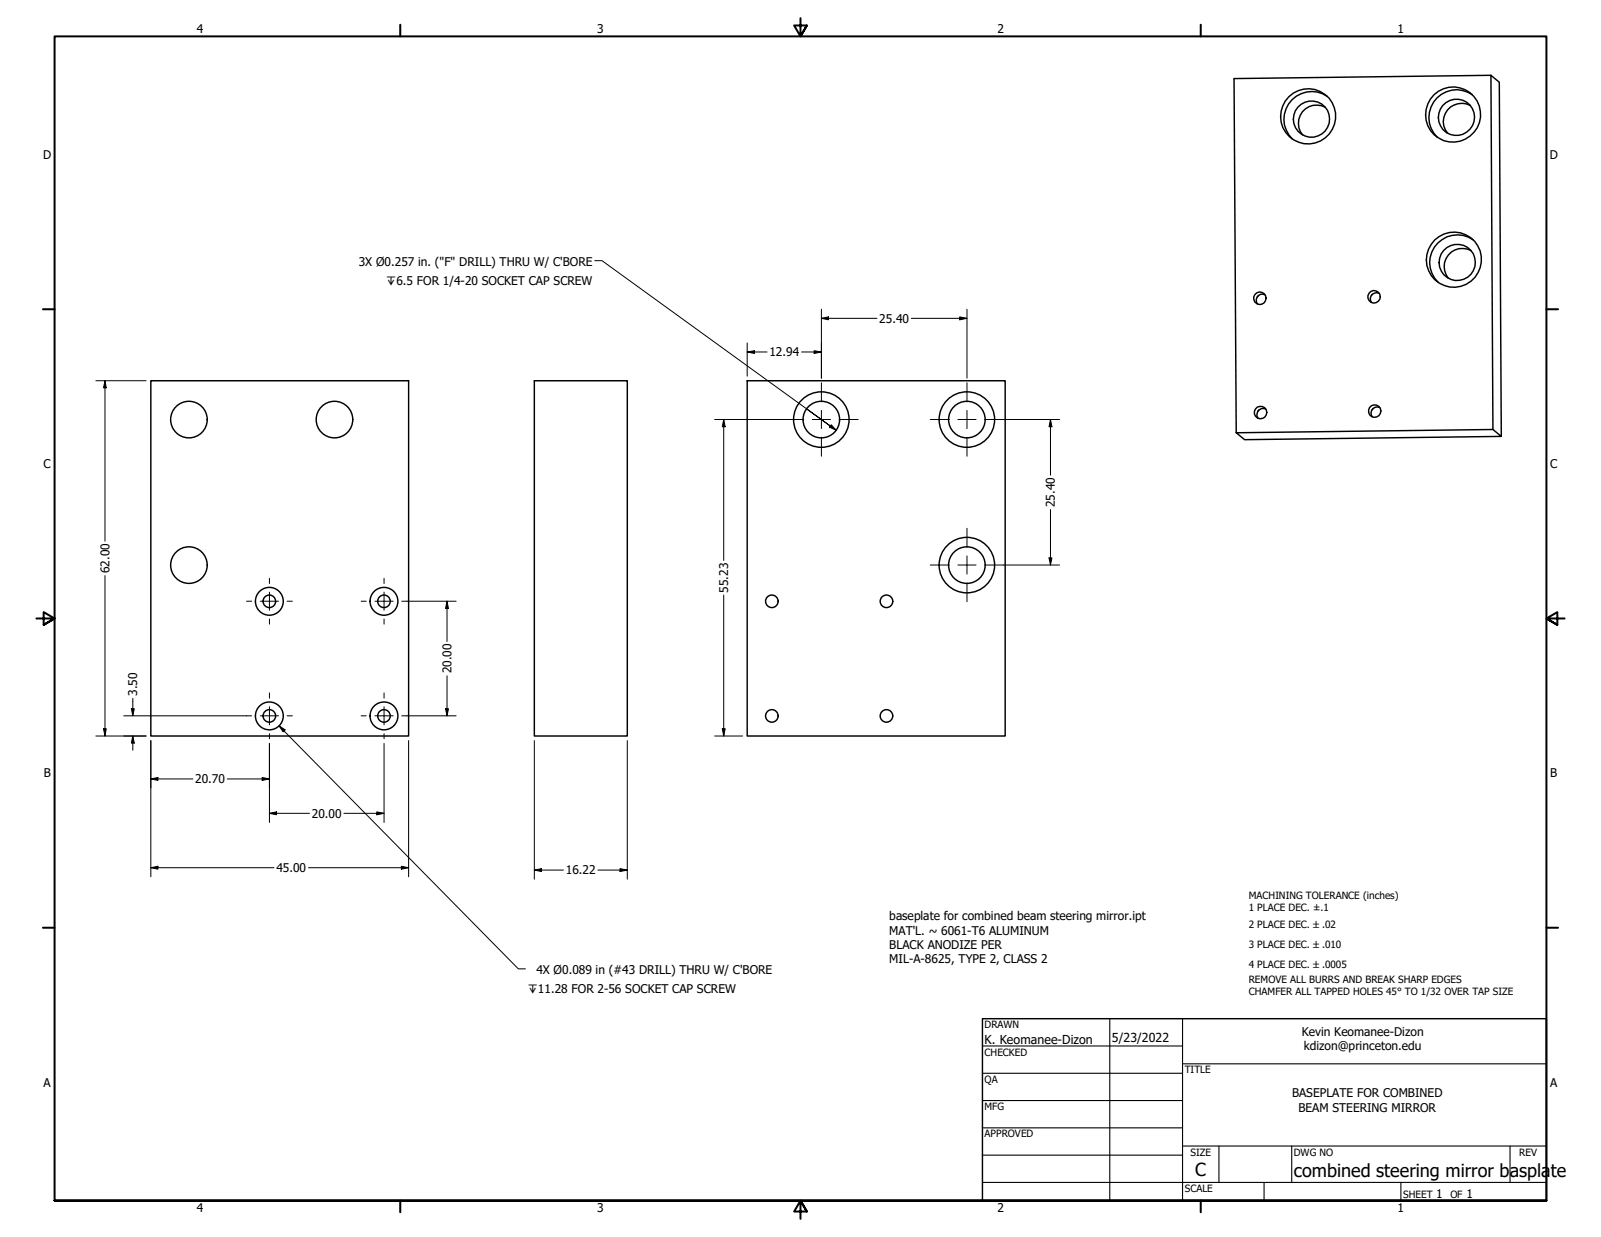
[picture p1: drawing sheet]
<svg xmlns="http://www.w3.org/2000/svg" width="559mm" height="432mm" viewBox="0 0 559 432" stroke-linecap="round" stroke-linejoin="round" font-family="sans-serif">
<!-- layer: Visible (ANSI) -->
<g fill="none" stroke="#000" stroke-width=".51">
<path d="M462.6 37.5a6.4 6.4 0 0 0-8 1.5 6.4 6.4 0 0 0 .1 8.1M463.3 33.7a9.7 9.7 0 0 0-12.9 1.8 9.7 9.7 0 0 0 .6 13M513.2 36.8a6.4 6.4 0 0 0-8 1.6 6.4 6.4 0 0 0 .1 8.1M513.8 33a9.7 9.7 0 0 0-12.9 1.9 9.7 9.7 0 0 0 .7 13M520.4 26.3l-89.7 1.1 .8 123.7 2.9 2.4 89.6-1.2-2.9-2.4-89.6 1.2M513.5 87.5a6.4 6.4 0 0 0-8 1.5 6.4 6.4 0 0 0 0 8.2M514.2 83.7a9.6 9.6 0 0 0-13 1.8 9.6 9.6 0 0 0 .8 13.1M439.1 103.3l-.3 .3M441.5 102.9a2.18 2.18 0 0 0-2.6 .6 2.18 2.18 0 0 0-.1 2.6M478.9 102.8l-.2 .3M481.3 102.4a2.18 2.18 0 0 0-2.5 .6 2.18 2.18 0 0 0-.1 2.6M52.6 132.9h90v124h-90z"/>
<path d="M186.5 132.9h32.4v124h-32.4zM260.8 132.9h90v124h-90zM277 146.5a9.7 9.7 0 0 1 14.2-8.6 9.7 9.7 0 0 1 1 16.5 9.7 9.7 0 0 1-15.1-6.7l-.1-1.2M280.3 146.5a6.4 6.4 0 0 1 9.3-5.7 6.4 6.4 0 0 1 .8 10.8 6.4 6.4 0 0 1-10-4.1l-.1-1M327.8 146.5a9.7 9.7 0 0 1 14.2-8.6 9.7 9.7 0 0 1 1 16.5 9.7 9.7 0 0 1-15.1-6.7l-.1-1.2M331.1 146.5a6.4 6.4 0 0 1 9.3-5.7 6.4 6.4 0 0 1 .8 10.8 6.4 6.4 0 0 1-10-4.1l-.1-1M439.4 143.2l-.4 .3M441.8 142.7a2.18 2.18 0 0 0-2.6 .7 2.18 2.18 0 0 0-.1 2.6M479.2 142.7l-.3 .3M481.6 142.2a2.18 2.18 0 0 0-2.6 .6 2.18 2.18 0 0 0-.1 2.7M521.1 149.9l-.7-123.6 2.9 2.4 .7 123.6M89.2 209.9a4.9 4.9 0 0 1 7-4.3 4.9 4.9 0 0 1 .7 8.2 4.9 4.9 0 0 1-7.7-3v-.9"/>
<path d="M91.8 209.9a2.19 2.19 0 0 1 3.1-2 2.19 2.19 0 0 1 .5 3.7 2.19 2.19 0 0 1-3.5-1.1l-.1-.6M129.2 209.9a4.9 4.9 0 0 1 7-4.3 4.9 4.9 0 0 1 .7 8.2 4.9 4.9 0 0 1-7.7-3v-.9M131.8 209.9a2.19 2.19 0 0 1 3.1-2 2.19 2.19 0 0 1 .5 3.7 2.19 2.19 0 0 1-3.5-1.1l-.1-.6"/>
<circle cx="507.2" cy="39.9" r="9.6"/>
<circle cx="456.6" cy="40.6" r="9.6"/>
<circle cx="457.7" cy="41.5" r="6.3"/>
<circle cx="508.4" cy="40.9" r="6.3"/>
<circle cx="507.4" cy="90.6" r="9.6"/>
<circle cx="508.6" cy="91.6" r="6.3"/>
<circle cx="439.7" cy="104.1" r="2.16"/>
<circle cx="479.6" cy="103.6" r="2.18"/>
<circle cx="65.9" cy="146.5" r="6.4"/>
<circle cx="116.7" cy="146.5" r="6.4"/>
<circle cx="440" cy="144" r="2.19"/>
<circle cx="479.8" cy="143.5" r="2.18"/>
<circle cx="65.9" cy="197.3" r="6.4"/>
<circle cx="337.5" cy="197.3" r="6.4"/>
<circle cx="337.5" cy="197.3" r="9.7"/>
<circle cx="269.4" cy="209.9" r="2.19"/>
<circle cx="309.4" cy="209.9" r="2.19"/>
<circle cx="94" cy="249.9" r="2.19"/>
<circle cx="94" cy="249.9" r="4.9"/>
<circle cx="134" cy="249.9" r="2.19"/>
<circle cx="134" cy="249.9" r="4.9"/>
<circle cx="269.4" cy="249.9" r="2.19"/>
<circle cx="309.4" cy="249.9" r="2.19"/>
</g>
<!-- layer: Border (ANSI) -->
<g fill="none" stroke="#000" stroke-width=".7">
<path d="M139.7 8.6v4.1M279.4 6.3v6.4l-2.2-3.8h4.4l-2.2 3.8 2.2-3.8M419.1 8.6v4.1M15 107.9h4M539.8 107.9h4M12.7 215.9h6.3l-3.8-2.2v4.4l3.8-2.2-3.8 2.2M546.1 215.9h-6.3l3.8-2.2v4.4l-3.8-2.2 3.8 2.2M15 323.8h4M539.8 323.8h4M19 419.1v-406.4h520.8v406.4h-520.8h520.8M139.7 419.1v4.1M419.1 419.1v4.1"/>
<path d="M281.6 422.9l-2.2-3.8 2.2 3.8h-4.4l2.2-3.8v6.3"/>
</g>
<!-- layer: Title (ANSI) -->
<g fill="none" stroke="#000" stroke-width=".38">
<path d="M387.3 355.6v63.5M412.7 355.6v63.5M342.9 365.1h69.8M342.9 374.6h69.8M412.7 371.3h127.1M342.9 384.2h69.8M342.9 393.7h69.8M342.9 412.7h196.9M342.9 403.2h69.8M412.7 400h127.1M425.4 400v12.7M441.2 412.7v6.4"/>
<path d="M450.8 400v12.7M488.9 412.7v6.4M527 400v12.7"/>
</g>
<path d="M342.9 355.6h196.9v63.5h-196.9z" fill="none" stroke="#000" stroke-width=".51"/>
<!-- layer: Dimension (ANSI) -->
<g fill="none" stroke="#000" stroke-width=".35">
<path d="M260.8 119.7v11.6M286.7 111.1l2.5-.5v1zM286.7 107.9v24.1M286.7 111.1h19.4M318.1 111.1h19.4M335 110.6l2.5 .5-2.5 .5zM337.5 107.9v24.1M33.5 132.9h17.5M36.6 132.9l.5 2.5h-1zM36.6 132.9v56M260.8 122.9l2.5-.5v1zM260.8 122.9h6.9"/>
<path d="M279.8 122.9h6.9M284.2 122.4l2.5 .5-2.5 .5zM249.4 146.4h24.5M252.6 146.4l.5 2.6h-1zM252.6 146.4v49.2M350.3 146.4h19.5M366.6 146.4l.6 2.6h-1.1zM366.6 146.4v19.5M366.6 177.9v19.3M350.3 197.2h19.5M366.1 194.8h1.1l-.6 2.4zM36.6 200.9v56"/>
<path d="M142 209.9h17.2M156 209.9l.5 2.5h-1zM156 209.9v14M252.6 207.7v49.2M156 235.9v14M33.5 256.9h17.5M36.1 254.4h1l-.5 2.5zM43.2 249.9h42.8M45.8 247.4h1.1l-.5 2.5zM46.4 256.9l.5 2.5h-1.1zM46.4 243.8v6.1M46.4 256.9v5"/>
<path d="M52.6 258.5v47.6M94 259.5v27.6M134 259.5v27.6M142 249.9h17.2M142.6 258.5v47.6M155.5 247.4h1l-.5 2.5zM186.5 258.5v48.4M218.9 258.5v48.4M249.4 256.9h9.8M252.1 254.4h1l-.5 2.5zM52.6 271.9l2.5-.5v1zM52.6 271.9h14.7"/>
<path d="M79.3 271.9h14.7M91.5 271.4l2.5 .5-2.5 .5zM94 283.9l2.5-.5v1zM94 283.9h14M120 283.9h14M131.5 283.4l2.5 .5-2.5 .5zM52.6 302.9l2.5-.5v1zM52.6 302.9h43M107.7 302.9h34.9M140.1 302.4l2.5 .5-2.5 .5zM186.5 303.7l2.5-.5v1zM186.5 303.7h10.2"/>
<path d="M208.7 303.7h10.2M216.4 303.2l2.5 .5-2.5 .5z"/>
</g>
<g fill="#000">
<path d="M286.7 111.1l2.5-.5v1z" fill-rule="evenodd"/>
<path d="M335 110.6l2.5 .5-2.5 .5z" fill-rule="evenodd"/>
<path d="M36.6 132.9l.5 2.5h-1z" fill-rule="evenodd"/>
<path d="M260.8 122.9l2.5-.5v1z" fill-rule="evenodd"/>
<path d="M284.2 122.4l2.5 .5-2.5 .5z" fill-rule="evenodd"/>
<path d="M252.6 146.4l.5 2.6h-1z" fill-rule="evenodd"/>
<path d="M366.6 146.4l.6 2.6h-1.1z" fill-rule="evenodd"/>
<path d="M366.1 194.8h1.1l-.6 2.4z" fill-rule="evenodd"/>
<path d="M156 209.9l.5 2.5h-1z" fill-rule="evenodd"/>
<path d="M36.1 254.4h1l-.5 2.5z" fill-rule="evenodd"/>
<path d="M45.8 247.4h1.1l-.5 2.5z" fill-rule="evenodd"/>
<path d="M46.4 256.9l.5 2.5h-1.1z" fill-rule="evenodd"/>
<path d="M155.5 247.4h1l-.5 2.5z" fill-rule="evenodd"/>
<path d="M252.1 254.4h1l-.5 2.5z" fill-rule="evenodd"/>
<path d="M52.6 271.9l2.5-.5v1z" fill-rule="evenodd"/>
<path d="M91.5 271.4l2.5 .5-2.5 .5z" fill-rule="evenodd"/>
<path d="M94 283.9l2.5-.5v1z" fill-rule="evenodd"/>
<path d="M131.5 283.4l2.5 .5-2.5 .5z" fill-rule="evenodd"/>
<path d="M52.6 302.9l2.5-.5v1z" fill-rule="evenodd"/>
<path d="M140.1 302.4l2.5 .5-2.5 .5z" fill-rule="evenodd"/>
<path d="M186.5 303.7l2.5-.5v1z" fill-rule="evenodd"/>
<path d="M216.4 303.2l2.5 .5-2.5 .5z" fill-rule="evenodd"/>
</g>
<!-- layer: Center Mark (ANSI) -->
<g fill="none" stroke="#000" stroke-width=".35">
<path d="M286.7 133.6v6.7M337.5 133.6v6.7M273.9 146.4h6.6M283.5 146.4h6.4M286.7 143.3v6.3M286.7 152.6v6.7M292.9 146.4h6.6M324.7 146.4h6.6M334.3 146.4h6.4M337.5 143.3v6.3M337.5 152.7v6.6M343.7 146.4h6.6"/>
<path d="M324.7 197.2h6.6M334.3 197.2h6.4M337.5 184.4v6.7M337.5 194.1v6.3M343.7 197.2h6.6M86 209.9h1.8M90.9 209.9h6.3M94 201.9v1.8M94 206.7v6.3M94 216.1v1.8M100.2 209.9h1.8M126 209.9h1.8"/>
<path d="M130.9 209.9h6.3M134 201.9v1.8M134 206.7v6.3M134 216.1v1.8M140.2 209.9h1.8M337.5 203.5v6.6M86 249.9h1.8M90.9 249.9h6.3M94 241.9v1.8M94 246.7v6.3M94 256.1v1.8M100.2 249.9h1.8"/>
<path d="M126 249.9h1.8M130.9 249.9h6.3M134 241.9v1.8M134 246.7v6.3M134 256.1v1.8M140.2 249.9h1.8"/>
</g>
<!-- layer: Symbol (ANSI) -->
<path d="M207.6 91h2.5l79.7 57.7-8.2-6M289.8 148.7l2 1.5M290.1 148.3l1.7 1.9-2.3-1.1zM97.4 253.4l2.1 1.4-.7 .7zM97.4 253.4l83.5 84.8h2.5" fill="none" stroke="#000" stroke-width=".35"/>
<g fill="#000">
<path d="M290.1 148.3l1.7 1.9-2.3-1.1z" fill-rule="evenodd"/>
<path d="M97.4 253.4l2.1 1.4-.7 .7z" fill-rule="evenodd"/>
</g>
<g font-size="6.3">
<text x="417.2" y="410.6">C</text>
<text x="451.6" y="410.7">combined steering mirror baspla</text>
<text x="541.3" y="410.7">te</text>
</g>
<g font-size="4.3">
<text x="343.7" y="364.3">K. Keomanee-Dizon</text>
<text x="388.1" y="363.7">5/23/2022</text>
</g>
<g font-size="4.2">
<text x="68.7" y="11.7">4</text>
<text x="208.4" y="11.7">3</text>
<text x="348.1" y="11.7">2</text>
<text x="487.8" y="11.7">1</text>
<text x="15.1" y="55.5">D</text>
<text x="540.9" y="55.5">D</text>
<text x="125.2" y="92.7">3X Ø0.257 in. (&quot;F&quot; DRILL) THRU W/ C'BORE</text>
<text x="306.9" y="112.6">25.40</text>
<text x="268.5" y="124.4">12.94</text>
<text x="15.2" y="163.4">C</text>
<text x="541" y="163.4">C</text>
<text x="368.2" y="177.1" transform="rotate(-90 368.2 177.1)">25.40</text>
<text x="38.2" y="200.1" transform="rotate(-90 38.2 200.1)">62.00</text>
<text x="254.1" y="206.9" transform="rotate(-90 254.1 206.9)">55.23</text>
<text x="157.5" y="235.1" transform="rotate(-90 157.5 235.1)">20.00</text>
<text x="47.9" y="243" transform="rotate(-90 47.9 243)">3.50</text>
<text x="15.3" y="271.4">B</text>
<text x="68.1" y="273.4">20.70</text>
<text x="541.1" y="271.4">B</text>
<text x="108.8" y="285.4">20.00</text>
<text x="96.5" y="304.4">45.00</text>
<text x="197.5" y="305.2">16.22</text>
<text x="310.4" y="321.2">baseplate for combined beam steering mirror.ipt</text>
<text x="310.4" y="326.3">MAT'L. ~ 6061-T6 ALUMINUM</text>
<text x="310.4" y="331.3">BLACK ANODIZE PER</text>
<text x="187.2" y="339.9">4X Ø0.089 in (#43 DRILL) THRU W/ C'BORE</text>
<text x="310.4" y="336.3">MIL-A-8625, TYPE 2, CLASS 2</text>
<text x="454.3" y="361.6">Kevin Keomanee-Dizon</text>
<text x="455.1" y="366.6">kdizon@princeton.edu</text>
<text x="15.2" y="379.3">A</text>
<text x="451" y="383">BASEPLATE FOR COMBINED</text>
<text x="541" y="379.3">A</text>
<text x="453.2" y="388">BEAM STEERING MIRROR</text>
<text x="501.3" y="418.3">1</text>
<text x="511.8" y="418.3">1</text>
<text x="68.7" y="423.2">4</text>
<text x="208.4" y="423.2">3</text>
<text x="348.1" y="423.2">2</text>
<text x="487.8" y="423.2">1</text>
</g>
<g font-size="3.9">
<text x="134.8" y="99.4">↧6.5 FOR 1/4-20 SOCKET CAP SCREW</text>
<text x="184.2" y="346.5">↧11.28 FOR 2-56 SOCKET CAP SCREW</text>
</g>
<g font-size="3.5">
<text x="435.9" y="313.9">MACHINING TOLERANCE (inches)</text>
<text x="435.9" y="318.1">1 PLACE DEC. ±.1</text>
<text x="435.9" y="324">2 PLACE DEC. ±.02</text>
<text x="435.9" y="330.9">3 PLACE DEC. ±.010</text>
<text x="435.9" y="337.8">4 PLACE DEC. ±.0005</text>
<text x="435.9" y="343.1">REMOVE ALL BURRS AND BREAK SHARP EDGES</text>
<text x="435.9" y="347.2">CHAMFER ALL TAPPED HOLES 45° TO 1/32 OVER TAP SIZE</text>
<text x="343.7" y="358.9">DRAWN</text>
<text x="343.7" y="368.5">CHECKED</text>
<text x="413.5" y="374.6">TITLE</text>
<text x="343.7" y="378">QA</text>
<text x="343.7" y="387.5">MFG</text>
<text x="343.7" y="397.1">APPROVED</text>
<text x="415.5" y="403.4">SIZE</text>
<text x="451.6" y="403.4">DWG NO</text>
<text x="530.3" y="403.4">REV</text>
<text x="413.5" y="416.1">SCALE</text>
<text x="489.7" y="418.3">SHEET</text>
<text x="506.2" y="418.3">OF</text>
</g>
</svg>
